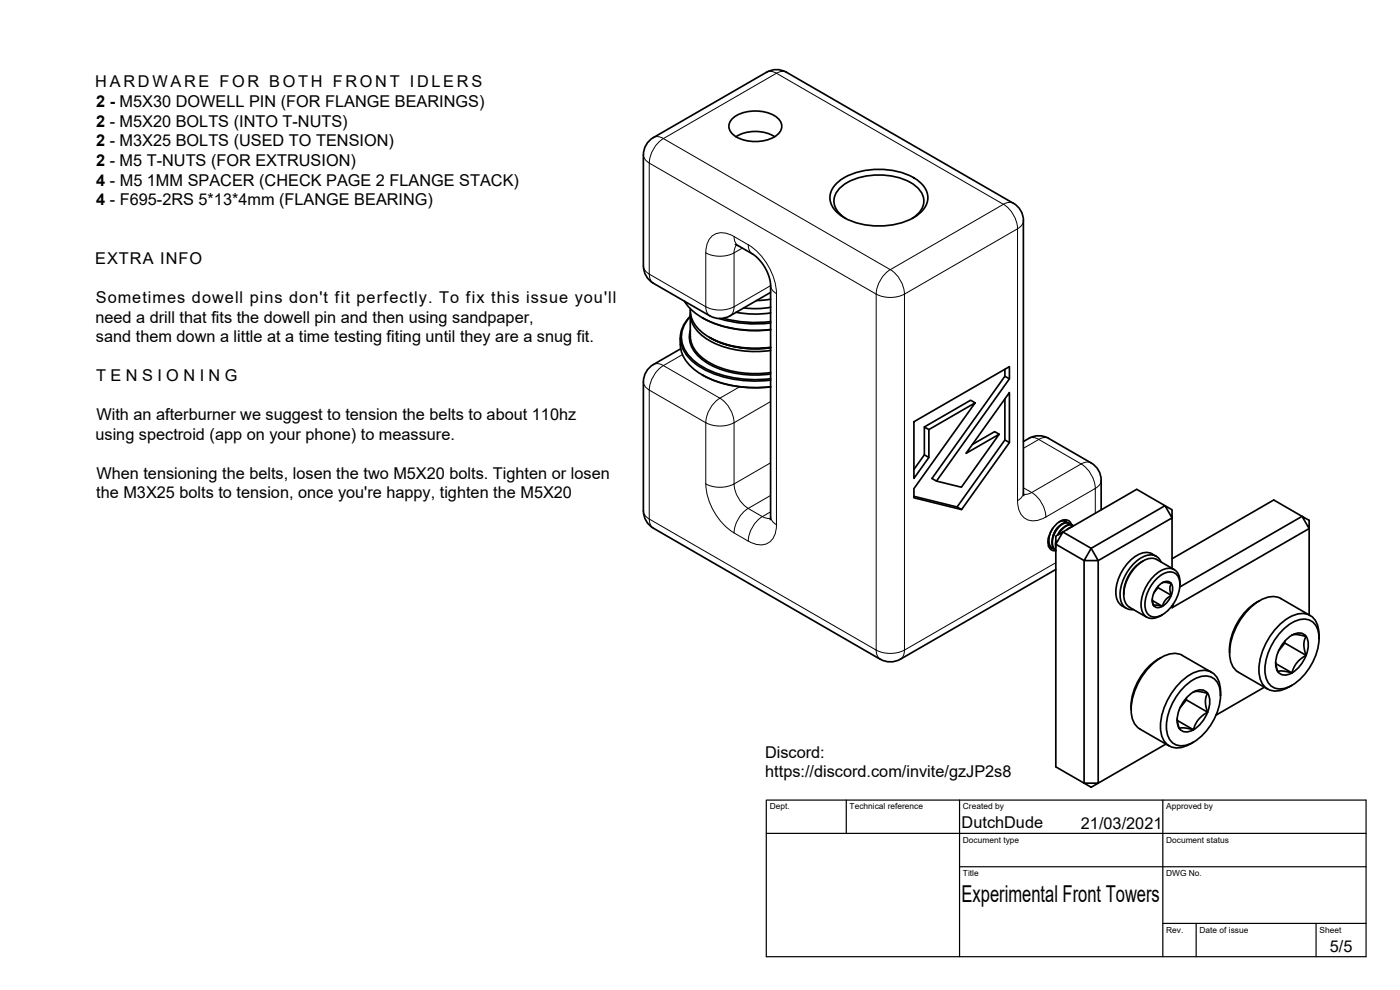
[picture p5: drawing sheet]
<svg xmlns="http://www.w3.org/2000/svg" width="420mm" height="297mm" viewBox="0 0 420 297" stroke-linecap="round" stroke-linejoin="round" font-family="sans-serif">
<!-- layer: Visible -->
<g fill="none" stroke="#000" stroke-width=".51">
<path d="M219.6 35.8a11.2 11.2 0 0 1 14.2 0 3.3 3.3 0 0 1-1.5 5.3 12.1 12.1 0 0 1-12.1-.5 3.1 3.1 0 0 1-.6-4.8zM193.1 46.5v33.3M193.1 46.5a6 6 0 0 1 3-5.2l33.9-19.6a6 6 0 0 1 6 0l68.1 39.3a5.9 5.9 0 0 1 3 5.2l.2 82.5M220.9 41a11.4 11.4 0 0 1 11.6 0M251.1 55a20.6 20.6 0 0 1 16.4-3.9 15.3 15.3 0 0 1 9.7 4.8 5.5 5.5 0 0 1-.8 7.8 20.6 20.6 0 0 1-16.4 3.8 15.3 15.3 0 0 1-9.7-4.8 5.5 5.5 0 0 1 .8-7.7zM193.1 79.8a6 6 0 0 0 3 5.2l17 9.8a6 6 0 0 0 6 0l12.2-7.1M220.7 73.4l5.4 3 1.7 1.5 1.2 1.5 1.1 1.8 .7 1.9 .4 1.9v70.9M253.8 65.6a5.7 5.7 0 0 1-2.8-7.8 13 13 0 0 1 9.9-5.1 19.1 19.1 0 0 1 14.3 3.5 5.3 5.3 0 0 1-.4 8.6l-1.1 .8M205.4 90.3a19.8 19.8 0 0 0 12.7 7.8l3.6 .7 3.7 .3 5.9-.2M207.2 94.2v6.7a10 10 0 0 0 6.2 8.2 30.5 30.5 0 0 0 17.9 2.7M207.2 92.7a9.2 9.2 0 0 0 5.1 8.1 29.4 29.4 0 0 0 19 3.4M207.2 94.9a8.5 8.5 0 0 0 .1 13.1 28 28 0 0 0 18.8 6.3l5.2-.2"/>
<path d="M207.2 99.1a8.2 8.2 0 0 0 3.7 8.9 28.9 28.9 0 0 0 20.4 4.2M207.2 95a8.4 8.4 0 0 0 .6 12.8 29.2 29.2 0 0 0 20.1 6.1l3.4-.3M207.2 93.7a9.6 9.6 0 0 0 5.9 8.6 30.2 30.2 0 0 0 18.2 2.9M210.8 95.3a33.5 33.5 0 0 0 20.5 3.6M215.8 95.6a37.4 37.4 0 0 0 15.5 1.3M217.1 95.5a37.2 37.2 0 0 0 14.2 1M220.9 93.7a30.5 30.5 0 0 0 10.4 .2M231.3 89.8l-4.2 .4M231.3 92.2a25.6 25.6 0 0 1-8.1 .2M193.1 114.6v38.7M204.2 101.4a10.7 10.7 0 0 0 5.8 10.7 33.9 33.9 0 0 0 21.3 3.9M204.3 104.7l-8.2 4.7a6 6 0 0 0-3 5.2"/>
<path d="M210.8 112.5a33.7 33.7 0 0 0 20.5 3.6M212.9 101.2l.4 .3M213.3 101.5a29.2 29.2 0 0 0 18 2.8M301.6 110.8v2.1M301.6 119.7v12.3M302.9 113.7l-1.3-.8-21.9 30.7 1.4 .7M274.3 126.5l28.6-16.5v3.7l-21.8 30.6 7.4 1.9 11.4-15.9-10 5.7 13-18.2v15l-14.3 20.1-14.3-3.5v-2.8l18.4-25.7-13.9 8v8.4l-4.5 6.2zM278.8 137.3l-1.4-.8-3.1 4.4M278.8 128.9l-1.4-.8v8.4M292.7 120.9l-1.4-.8-13.9 8M299.9 130.3l-1.4-.8-6.7 3.9M302.9 132.8l-1.3-.8-14.4 20.1"/>
<path d="M307.1 132.5a6.6 6.6 0 0 1 7.6-.9l12.8 7.3a6 6 0 0 1 3 5.2v8.9M193.1 153.3a6 6 0 0 0 3 5.2l68.1 39.3a6.1 6.1 0 0 0 6 0l46.7-26.9M274.3 148.9l12.9 3.2 1.4 .8M315.9 158.5l-.8 1.9-.3 1.9 .4 1.6 .5 .6 .7 .2M317.6 158.1l-1.1 1.5-.5 1.3M317.8 156.6l1.5-.4 .9 .6M318.7 156.2l1.1 .2M319 159.6l22.1-12.8 8.5 4.9 2.1 3.7v-2.4l-2.1-1.3-22.1 12.8zM319.1 156.1l.1 .1M320.9 157l-1-.2-1.3 .5-1.1 .9-1.1 1.7-.6 1.5-.1 1.5 .3 1.3 .7 .8 .2 .1-.8-.9-.3-1.6 .3-1.6 .7-1.5 1.3-1.7 1.2-.8 1.2-.1 .8 .5M321.6 157.4a2.18 2.18 0 0 0-3.7-.8 7.6 7.6 0 0 0-3.3 7.1 1.94 1.94 0 0 0 2.3 1.5M321.7 158.1l-1.6 .9"/>
<path d="M321.9 157.6l-.9-.2-1.3 .4-1.1 1-1.2 1.7 1.2-1.7M322.1 157.8l-1-.3-1.2 .4-1.1 .9-1.1 1.5M390.8 154.9l2.1 1.2v2.5zM314.6 163.8l.7 .3M314.7 163.8l.1 .1M314.7 161l.1 2.1 .4 .9 .6 .5M316.9 162.3v1.9M316.9 160.8v2.5l8.5 4.9v66.8l-8.5-4.9v-66.8l2.1-3.7zM327.5 164.5l2.1 3.7h-4.2zM343.1 168.3a11.6 11.6 0 0 0-5.9 10.1M345.8 179.9l.4 1.8M347 166.9a5.1 5.1 0 0 0-7.1 .6 13.6 13.6 0 0 0-4.9 11.6 4.4 4.4 0 0 0 3 3.4"/>
<path d="M347.3 173.4a4.9 4.9 0 0 1 5.3-1.5 5.2 5.2 0 0 1 1 6.3 10.3 10.3 0 0 1-6.4 6.9 3.1 3.1 0 0 1-3.6-3.7 11.7 11.7 0 0 1 3.7-8zM347.5 176v.3l-1.1 1.5M347.5 176.3l4 2.3M348.4 168.6a3.5 3.5 0 0 0-5-1.7 13.2 13.2 0 0 0-7 13.3 3.4 3.4 0 0 0 3.8 2.7M348.8 174.8l1-.1 1 .2a.37 .37 0 0 1 .5 .1 .37 .37 0 0 1 0 .5l-.2 1 .2 1.4a.85 .85 0 0 1-.7 1.3l-1.1 1.1-.4 .9a.52 .52 0 0 1-.2 .6 .52 .52 0 0 1-.6 0l-1.2-.2-.9 .1M348.9 174.8a6.3 6.3 0 0 0-2.9 6.4l.2 .5M348.9 174.8a1.88 1.88 0 0 1 2.1-.2 1.88 1.88 0 0 1 .9 2l-.4 2M351.5 178.6a5.2 5.2 0 0 1-4.2 3.7l-1.1-.6M351.7 170.5v-15.1l-22.1 12.8v66.8l20.3-11.7M351.7 167.6l30.6-17.6 8.5 4.9-36.7 21.2M352.4 170.9l-5.2-3a5.4 5.4 0 0 0-6.1 1.9 11.5 11.5 0 0 0-3.5 10.7l.8 1.2 .6 .5 5.1 3M354.1 175.4a4.2 4.2 0 0 0-2.4-4.8 7.3 7.3 0 0 0-6.6 3.6 11.2 11.2 0 0 0-2.4 9.1 3.4 3.4 0 0 0 5.6 1.5l.5-.3"/>
<path d="M384.4 179.6l8.8 5.1M384.4 179.6a7.4 7.4 0 0 0-8 1.7 19.4 19.4 0 0 0-7.2 16.3 5.7 5.7 0 0 0 2.4 4.1l8.8 5.1M345.8 180.2l3 1.7M348.5 197.3a17.7 17.7 0 0 0-9.1 15.6M351.7 181.8v.5M352.1 181.2l-.4 1.1 41.2-23.7v25.9M354.8 196.7l8.8 5M354.9 196.6a7.4 7.4 0 0 0-8 1.8 19.4 19.4 0 0 0-7.3 16.2 5.7 5.7 0 0 0 2.5 4.1l8.8 5.1M378 180.2a17.7 17.7 0 0 0-9 15.6M382.8 198.7l.7 2.8M382.9 199.1l4.8 2.8M384.8 189.2a8.5 8.5 0 0 1 7.9-3.3 5.2 5.2 0 0 1 3.2 5.6 17.5 17.5 0 0 1-9.3 14.7 4.6 4.6 0 0 1-6.9-4.1 17.2 17.2 0 0 1 5.1-12.9z"/>
<path d="M385.6 192.4v.5l-1.9 2.4M385.6 192.9l6.4 3.7M387.7 190.6l1.4-.2 2.2 .4a.49 .49 0 0 1 .6 .3 .49 .49 0 0 1-.3 .6l-.3 2 .5 2.3a.7 .7 0 0 1-.6 1.1l-2.1 1.9-1.2 2.3a.53 .53 0 0 1-.3 .6 .53 .53 0 0 1-.7-.2l-2.3-.4-1.1 .2M387.7 190.6a10.3 10.3 0 0 0-4.7 9.8l.5 1.1M387.7 190.6a3 3 0 0 1 3.5-.4 3 3 0 0 1 1.4 3.2 10.8 10.8 0 0 1-4.9 8.5M395.8 191.6a6.7 6.7 0 0 0-3-7.1 8 8 0 0 0-8 2.3 19.7 19.7 0 0 0-6.9 15.4 5.1 5.1 0 0 0 7.8 4.5l2-1.1M353.3 215.7l.6 2.9M353.3 216.2l4.9 2.8M353.9 218.6a7.7 7.7 0 0 1 1.3-8.1 6.8 6.8 0 0 1 5.7-3.5 3.5 3.5 0 0 1 2.1 4.2 11 11 0 0 1-4.8 7.8M353.9 218.6a2.96 2.96 0 0 0 4.3 .4M355.2 206.2a8.5 8.5 0 0 1 7.9-3.2 5.2 5.2 0 0 1 3.2 5.6 17.5 17.5 0 0 1-9.2 14.6 4.6 4.6 0 0 1-7-4 17.2 17.2 0 0 1 5.1-13zM356 209.4v.6l-1.8 2.4"/>
<path d="M356 210l6.4 3.7M358.2 207.7l1.3-.3 2.2 .4a.49 .49 0 0 1 .6 .4 .49 .49 0 0 1-.2 .6l-.3 2 .4 2.3a.69 .69 0 0 1 .1 .7 .69 .69 0 0 1-.7 .4l-2.2 2-1.1 2.2a.53 .53 0 0 1-.3 .6 .53 .53 0 0 1-.6-.2l-2-.4-1.5 .2M366.3 207.6v1M366.3 207.6a5.5 5.5 0 0 0-4.8-6.5 12.1 12.1 0 0 0-9 5.7 17.9 17.9 0 0 0-4 13.6 5 5 0 0 0 7.6 3.3l2.1-1M379.5 206.2l-14.6 8.4M383.5 201.5a2.96 2.96 0 0 0 4.2 .4M325.4 235h4.2l-2.1 1.2z"/>
</g>
<!-- layer: Visible Narrow -->
<g fill="none" stroke="#000" stroke-width=".3">
<path d="M230 21.7l1.4-.3 1.6 .6M233 22l-33.9 19.6M233 22l68.1 39.3M236 21.7l-1.3-.3-1.7 .6M196.1 41.3l1.4-.3 1.6 .6M199.1 41.6l68.1 39.3M199.1 41.6a9.4 9.4 0 0 0-4.2 7.3l-1.3-1.1-.5-1.3M193.1 79.8l.5 1.3 1.3 1.1M211.8 75.9v16.1M211.8 75.9a9.4 9.4 0 0 0 8.5 0M220.3 71l4.2 2.4M220.3 75.9v16.1"/>
<path d="M220.3 71l.3 1.7 .9 1M220.3 71a5.2 5.2 0 0 0-7.3 .6 7.3 7.3 0 0 0-1.2 4.3M221.1 73.5l-.5 .8-.3 1.6M222.8 74.5l-2.5 1.4M224.6 73.4a18.8 18.8 0 0 1 8.4 14.7l-1.3-1.1-.4-1.3M224.6 73.4l.3 1.7 .9 1.1M301.1 61.3l-33.9 19.6M301.1 61.3a9.4 9.4 0 0 1 4.3 7.3l1.3-1.1 .4-1.3M304.1 61l-1.3-.3-1.6 .6M194.8 82.2v-33.3l68.2 39.4v106.8l-68.2-39.4v-38.7l17 9.8v18.4M194.8 82.2l17 9.8M194.9 82.2l.3 1.7 .9 1.1"/>
<path d="M211.8 92a9.4 9.4 0 0 0 8.5 0M211.8 92l.3 1.7 1 1.1M220.3 92l-.3 1.7-.9 1.1M231.3 85.7l-11 6.3M233 88.1v69.3a5.2 5.2 0 0 1-4.2 6.1 7.3 7.3 0 0 1-4.3-1.2M267.2 80.9a9.4 9.4 0 0 1 4.2 7.3M267.2 80.9a9.4 9.4 0 0 0-4.2 7.3 9.4 9.4 0 0 0 8.4 0M271.4 88.3l34-19.6v81.5M271.4 88.3v106.8M196.1 109.4l1.4-.3 1.6 .6M199.1 109.7l16.9 9.8M199.1 109.7a9.4 9.4 0 0 0-4.2 7.3l-1.3-1.1-.5-1.3"/>
<path d="M204.8 106.4l-5.7 3.3M221.9 116.1l-5.9 3.4M214.7 120.5l1.4-1a9.4 9.4 0 0 1 4.2 7.3 9.4 9.4 0 0 1-8.5 0 9.5 9.5 0 0 1 2.9-6.3zM231.3 138.9l-11 6.3M231.3 120.5l-11 6.3v18.4M308.8 131.5l1.3-.2 1.7 .5M311.7 131.9l12.8 7.3M311.7 131.9l-4.6 2.6M314.8 131.5l-1.4-.2-1.6 .5M324.5 139.2l-14.9 8.6-2.5-1.4M324.5 139.2a9.4 9.4 0 0 1 4.2 7.3l1.3-1.1 .5-1.3M327.5 138.9l-1.4-.3-1.6 .6"/>
<path d="M193.1 153.3l.5 1.3 1.3 1.1 .3 1.7 .9 1.1M211.8 145.2a9.4 9.4 0 0 0 8.5 0M211.8 145.2a18.7 18.7 0 0 0 8.5 14.7M220.3 159.9l4.2 2.5M220.3 145.2a9.4 9.4 0 0 0 4.2 7.3M224.5 152.6l4.3 2.4 2.5-1.4M224.5 152.5a9.4 9.4 0 0 0-4.2 7.4M231.3 155.5h-1l-1.5-.5a9.4 9.4 0 0 0-4.2 7.3M231.3 148.7l-6.8 3.9M231.3 155l.4 1.3 1.3 1.1M305.4 150.2a5.2 5.2 0 0 0 4.2 6.1 7.3 7.3 0 0 0 4.3-1.2M307.1 147.8l-.4 1.3-1.3 1.1"/>
<path d="M307.2 148.3h.9l1.5-.5a9.3 9.3 0 0 1 4.3 7.3l14.8-8.6v7.5M316.9 168.8l-45.5 26.3M271.4 195l-.3 1.7-.9 1.1M271.4 195a9.4 9.4 0 0 1-8.4 0l.3 1.7 .9 1.1"/>
</g>
<!-- layer: TitleBlock -->
<path d="M230 240.1h180v46.9h-180zM230 250h180M254 240.1v9.9M288 240.1v46.9M349 240.1v46.9M288 260.1h122M349 277.1h61M359 277.1v9.9M395 277.1v9.9" fill="none" stroke="#000" stroke-width=".36"/>
<text font-size="7" x="288.6" y="270.6">Experimental Front Towers</text>
<g font-size="4.9">
<text x="28.6" y="26.2">HARDWARE FOR BOTH FRONT IDLERS</text>
<text x="28.9" y="32.1">2 - M5X30 DOWELL PIN (FOR FLANGE BEARINGS)</text>
<text x="28.9" y="38">2 - M5X20 BOLTS (INTO T-NUTS)</text>
<text x="28.9" y="43.9">2 - M3X25 BOLTS (USED TO TENSION)</text>
<text x="28.9" y="49.8">2 - M5 T-NUTS (FOR EXTRUSION)</text>
<text x="28.9" y="55.7">4 - M5 1MM SPACER (CHECK PAGE 2 FLANGE STACK)</text>
<text x="28.9" y="61.6">4 - F695-2RS 5*13*4mm (FLANGE BEARING)</text>
<text x="28.6" y="79.2">EXTRA INFO</text>
<text x="28.7" y="90.9">Sometimes dowell pins don't fit perfectly. To fix this issue you'll</text>
<text x="28.6" y="96.8">need a drill that fits the dowell pin and then using sandpaper,</text>
<text x="28.8" y="102.7">sand them down a little at a time testing fiting until they are a snug fit.</text>
<text x="28.9" y="114.4">T E N S I O N I N G</text>
<text x="28.9" y="126.1">With an afterburner we suggest to tension the belts to about 110hz</text>
<text x="28.7" y="132">using spectroid (app on your phone) to meassure.</text>
<text x="28.9" y="143.7">When tensioning the belts, losen the two M5X20 bolts. Tighten or losen</text>
<text x="28.9" y="149.5">the M3X25 bolts to tension, once you're happy, tighten the M5X20</text>
<text x="229.6" y="227.4">Discord:</text>
<text x="229.7" y="233.3">https://discord.com/invite/gzJP2s8</text>
<text x="288.6" y="248.5">DutchDude</text>
<text x="324.4" y="248.6">21/03/2021</text>
<text x="399.1" y="285.8">5/5</text>
</g>
<g font-size="2.5">
<text x="231" y="242.9">Dept.</text>
<text x="255" y="242.9">Technical reference</text>
<text x="289" y="242.9">Created by</text>
<text x="350" y="242.9">Approved by</text>
<text x="289" y="252.8">Document type</text>
<text x="350" y="252.8">Document status</text>
<text x="289" y="262.9">Title</text>
<text x="350" y="262.9">DWG No.</text>
<text x="350" y="279.9">Rev.</text>
<text x="360" y="279.9">Date of issue</text>
<text x="396" y="279.9">Sheet</text>
</g>
</svg>
